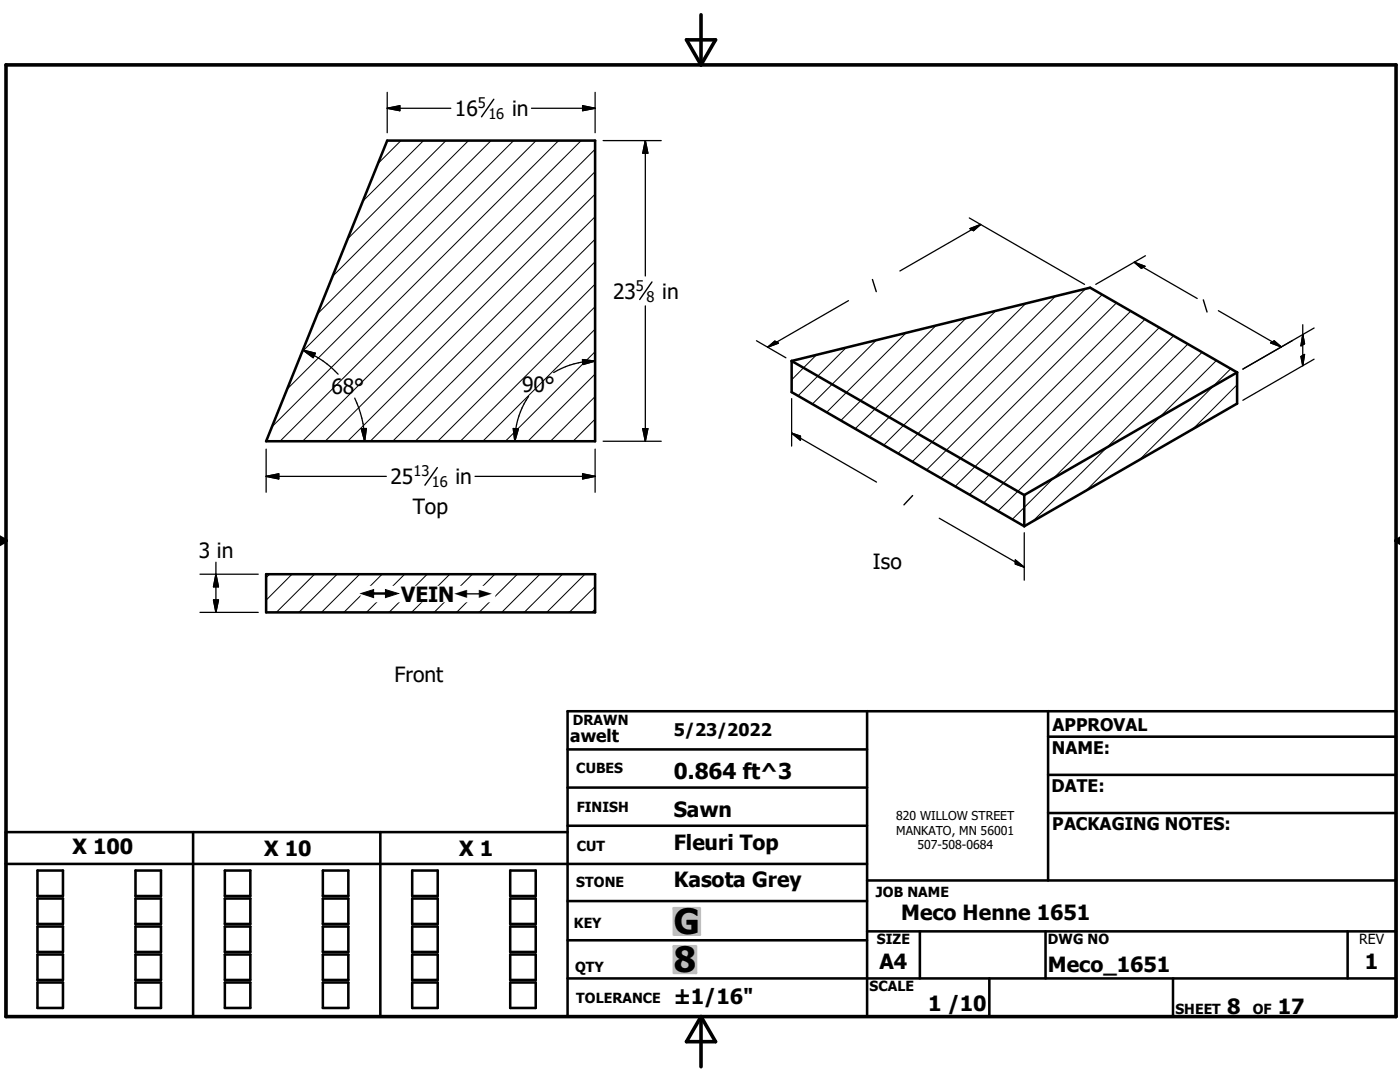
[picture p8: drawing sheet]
<svg xmlns="http://www.w3.org/2000/svg" width="279mm" height="216mm" viewBox="0 0 279 216" stroke-linecap="round" stroke-linejoin="round" font-family="sans-serif">
<g fill="none" stroke="#000" stroke-width=".51">
<path d="M77.3 28.1h41.5v59.9h-65.7zM158 72v6.2l46.4 26.8M158 72l46.4 26.8M158 72l59.6-14.6 29.3 16.9M246.9 74.3v6.2l-42.5 24.5M246.9 74.3l-42.5 24.5M204.4 98.8v6.2M53.1 114.6h65.7v7.6h-65.7zM113.3 149.5h59.7M113.3 157.2h59.7M173 141.9v61M209.2 147h69.4"/>
<path d="M209.2 154.6h69.4M209.2 141.9v33.8M1.2 172.4h171.8M7.5 173.7h5.1v5.1h-5.1zM7.5 179.3h5.1v5.1h-5.1zM27 173.7h5.1v5.1h-5.1zM27 179.3h5.1v5.1h-5.1zM38.5 166v36.9M44.9 173.7h5.1v5.1h-5.1zM44.9 179.3h5.1v5.1h-5.1zM64.4 173.7h5.1v5.1h-5.1zM64.4 179.3h5.1v5.1h-5.1z"/>
<path d="M75.9 166v36.9M82.3 173.7h5.1v5.1h-5.1zM82.3 179.3h5.1v5.1h-5.1zM101.8 173.7h5.1v5.1h-5.1zM101.8 179.3h5.1v5.1h-5.1zM113.3 166h-112.1v36.9h277.4v-61h-165.3v61M113.3 179.8h59.7M113.3 164.8h59.7M173 175.7h105.6M209.2 162.2h69.4M7.5 184.9h5.1v5.1h-5.1zM7.5 190.5h5.1v5h-5.1z"/>
<path d="M7.5 196h5.1v5.1h-5.1zM27 190.5h5.1v5h-5.1zM27 196h5.1v5.1h-5.1zM27 184.9h5.1v5.1h-5.1zM44.9 190.5h5.1v5h-5.1zM44.9 196h5.1v5.1h-5.1zM44.9 184.9h5.1v5.1h-5.1zM64.4 190.5h5.1v5h-5.1zM64.4 196h5.1v5.1h-5.1zM64.4 184.9h5.1v5.1h-5.1zM82.3 190.5h5.1v5h-5.1zM82.3 196h5.1v5.1h-5.1z"/>
<path d="M82.3 184.9h5.1v5.1h-5.1zM101.8 190.5h5.1v5h-5.1zM101.8 196h5.1v5.1h-5.1zM101.8 184.9h5.1v5.1h-5.1zM113.3 187.6h59.7M113.3 195.2h165.3M173 185.8h105.6M183.6 185.8v9.4M197.4 195.2v7.7M208.7 185.8v9.4M234.1 195.2v7.7M268.9 185.8v9.4"/>
</g>
<g fill="none" stroke="#000" stroke-width=".2">
<path d="M80 28.1l-4.6 4.5M84.5 28.1l-12.1 12M89 28.1l-19.6 19.6M93.5 28.1l-27.1 27M98 28.1l-34.7 34.6M102.5 28.1l-42.2 42.1M107 28.1l-49.7 49.6M111.5 28.1l-57.2 57.1M116 28.1l-60.1 59.9M118.8 38.7l-49.4 49.3M118.8 34.2l-53.9 53.8M118.8 29.8l-58.4 58.2"/>
<path d="M118.8 56.7l-31.4 31.3M118.8 52.2l-35.9 35.8M118.8 47.7l-40.4 40.3M118.8 43.2l-44.9 44.8M210.7 59.1l-31.5 31.4M216.6 57.6l-34.5 34.5M220 58.8l-35.1 35M118.8 79.1l-8.9 8.9M118.8 74.6l-13.4 13.4M118.8 70.2l-17.9 17.8M118.8 65.7l-22.4 22.3M118.8 61.2l-26.9 26.8"/>
<path d="M162.9 70.8l-4.9 5M168.9 69.3l-9.6 9.7M174.9 67.9l-12.8 12.7M180.8 66.4l-15.8 15.9M186.8 64.9l-19 19M192.8 63.5l-22.1 22.1M198.7 62l-25.2 25.2M204.7 60.5l-28.3 28.3M222.8 60.4l-35 35M225.7 62.1l-35.1 35M228.5 63.7l-35 35M231.4 65.3l-35.1 35"/>
<path d="M234.2 67l-35 35M237.1 68.6l-35.1 35M239.9 70.3l-33.8 33.7M242.8 71.9l-26.1 26M245.6 73.6l-18.2 18.2M246.9 76.8l-8.9 8.8M118.8 83.6l-4.4 4.4M53.8 114.6l-.7 .7M58.3 114.6l-5.2 5.2M62.8 114.6l-7.7 7.6M67.3 114.6l-7.6 7.6M71.8 114.6l-7.6 7.6"/>
<path d="M76.3 114.6l-7.7 7.6M80.8 114.6l-7.7 7.6M85.3 114.6l-7.7 7.6M89.8 114.6l-7.7 7.6M94.3 114.6l-7.7 7.6M98.7 114.6l-7.6 7.6M103.2 114.6l-7.6 7.6M107.8 114.6l-7.7 7.6M112.3 114.6l-7.7 7.6M116.7 114.6l-7.6 7.6M118.8 117l-5.2 5.2M118.8 121.5l-.7 .7"/>
</g>
<path d="M1.2 12.9h277.4v190h-277.4zM137 7.9h5.8l-2.9 5zM139.9 2.9v10M-.1 107.9h1.3M-.1 107.2l1.3 .7M1.2 107.9l-1.2 .7M278.6 107.9h.8M278.6 107.9l.8 .5M279.4 107.4l-.8 .5M139.9 202.9v10M139.9 202.9l2.9 5h-5.8z" fill="none" stroke="#000" stroke-width=".71"/>
<g fill="#c0c0c0" stroke="#c0c0c0" stroke-width=".51">
<path d="M134.5 188.8h4.4v5.3z"/>
<path d="M134.5 188.8l4.4 5.3h-4.4z"/>
<path d="M134.5 181.2h5.2v5.3z"/>
<path d="M134.5 181.2l5.2 5.3h-5.2z"/>
</g>
<g fill="none" stroke="#000" stroke-width=".25">
<path d="M77.3 18.4v8.1M118.8 18.4v8.1M77.3 21.6h12.7M77.3 21.6l2.5-.5v1zM106.1 21.6h12.7M116.3 21.1l2.5 .5-2.5 .5zM120.4 28.1h11.6M128.8 28.1v27M128.8 28.1l.5 2.5h-1zM169.3 60l-16.1 9.3M193.4 43.5l23 13.2M193.6 45.6l2.1-.8-1.4 1.2z"/>
<path d="M195.7 44.8l-16.1 9.3M226.4 52.3l12.5 7.3M226.4 52.3l2.1 .8-.7 .4zM228.6 51l-9.9 5.7M60.4 69.8a19.4 19.4 0 0 1 7.1 4.9M60.4 69.8l2.5 .7-.4 .9zM70.8 79.4l1.1 3a18.9 18.9 0 0 1 .9 5.6M105.5 79.1a15.9 15.9 0 0 0-2.8 8.9M116.2 71.7l2.6 .4-2.5 .6zM118.8 72.1a16 16 0 0 0-8.3 2.2M128.8 61v27M151 68l5.8 3.4"/>
<path d="M153.2 69.3l1.4-1.2 .7 .4zM158 79.5v9.5M243.2 62l12.5 7.2M253.6 68.4l.7-.4 1.4 1.2zM259.6 71.1l.7-.4-.3 2.3zM260 64.8v8.2M260 66.7l.3 1.9-.7 .4zM262.3 65.4l-14.3 8.3M262.3 71.7l-14.3 8.2M53.1 95.1h24M53.1 95.1l2.5-.6v1.1zM53.1 89.6v8.6"/>
<path d="M72.1 85.6l1-.1-.3 2.5zM94.8 95.1h24M102.4 85.5l1.1 .1-.8 2.4zM116.3 94.5l2.5 .6-2.5 .5zM118.8 89.6v8.6M120.4 88h11.6M128.3 85.5h1l-.5 2.5zM158 86.4l16.9 9.8M158 86.4l1.7 .6v.8zM39.9 114.6h11.6M42.6 119.7h1l-.5 2.5zM43.1 112.2v10"/>
<path d="M43.1 114.6l.5 2.5h-1zM187.4 103.4l17 9.8M202.6 111.7l1.8 1.5-1.8-.7zM204.4 106.3v9.5M39.9 122.2h11.6"/>
</g>
<g fill="#000" stroke="#000" stroke-width=".25">
<path d="M77.3 21.6l2.5-.5v1zM116.3 21.1l2.5 .5-2.5 .5zM128.8 28.1l.5 2.5h-1zM193.6 45.6l2.1-.8-1.4 1.2zM226.4 52.3l2.1 .8-.7 .4zM60.4 69.8l2.5 .7-.4 .9zM116.2 71.7l2.6 .4-2.5 .6zM153.2 69.3l1.4-1.2 .7 .4zM253.6 68.4l.7-.4 1.4 1.2zM259.6 71.1l.7-.4-.3 2.3zM260 66.7l.3 1.9-.7 .4zM53.1 95.1l2.5-.6v1.1z"/>
<path d="M72.1 85.6l1-.1-.3 2.5zM102.4 85.5l1.1 .1-.8 2.4zM116.3 94.5l2.5 .6-2.5 .5zM128.3 85.5h1l-.5 2.5zM158 86.4l1.7 .6v.8zM42.6 119.7h1l-.5 2.5zM43.1 114.6l.5 2.5h-1zM202.6 111.7l1.8 1.5-1.8-.7z"/>
</g>
<path d="M98.5 19.8l-2.4 3.5M130.1 56.3l-2.4 3.5M174.1 55.8l.8 2.4M240.2 59.8l.7 2.5M87.3 93.3l-2.5 3.5M182.1 98.9l-1.7 1.8" fill="none" stroke="#000" stroke-width=".28"/>
<g fill="#fff" stroke="#fff" stroke-width=".25">
<path d="M72.1 117h26.6v3.1z"/>
<path d="M72.1 117l26.6 3.1h-26.6z"/>
</g>
<g font-size="7">
<text x="134.5" y="186.4">G</text>
<text x="134.5" y="194">8</text>
</g>
<text font-size="4.4" x="134.5" y="155.5">0.864 ft^3</text>
<g font-size="4.2">
<text x="90.8" y="23.1">16</text>
<text x="102.2" y="23.1">in</text>
<text x="122.3" y="59.6">23</text>
<text x="132.2" y="59.6">in</text>
<text x="66.1" y="78.6">68°</text>
<text x="104.2" y="78.3">90°</text>
<text x="77.9" y="96.6">25</text>
<text x="90.9" y="96.6">in</text>
<text x="82.4" y="102.5">Top</text>
<text x="39.7" y="111.3">3 in</text>
<text x="174.2" y="113.5">Iso</text>
<text x="80.1" y="120.1">VEIN</text>
<text x="78.7" y="136.1">Front</text>
<text x="134.4" y="163.1">Sawn</text>
<text x="14.5" y="170.5">X 100</text>
<text x="52.7" y="170.9">X 10</text>
<text x="91.7" y="170.9">X 1</text>
<text x="134.4" y="169.5">Fleuri Top</text>
<text x="134.4" y="176.9">Kasota Grey</text>
<text x="179.9" y="183.6">Meco Henne 1651</text>
<text x="175.5" y="193.3">A4</text>
<text x="209.1" y="194">Meco_1651</text>
<text x="272.4" y="193.3">1</text>
<text x="134.4" y="200.3">±1/16&quot;</text>
<text x="185.2" y="201.7">1 /10</text>
<text x="244.9" y="202.3">8</text>
<text x="255" y="202.3">17</text>
</g>
<g font-size="3.5">
<text x="113.8" y="148">awelt</text>
<text x="134.5" y="146.9">5/23/2022</text>
<text x="210.1" y="145.8">APPROVAL</text>
<text x="209.9" y="150.4">NAME:</text>
<text x="209.8" y="158.1">DATE:</text>
<text x="210" y="165.6">PACKAGING NOTES:</text>
</g>
<g font-size="3.3">
<text x="72.1" y="120.1">#</text>
<text x="90.7" y="120.1">#</text>
</g>
<g font-size="2.9">
<text x="95.4" y="21.5">5</text>
<text x="97.5" y="23.7">16</text>
<text x="126.9" y="58">5</text>
<text x="129" y="60.2">8</text>
<text x="82.5" y="95">13</text>
<text x="86.2" y="97.2">16</text>
</g>
<g font-size="2.8">
<text x="114.3" y="144.6">DRAWN</text>
<text x="115" y="154.3">CUBES</text>
<text x="115.1" y="162">FINISH</text>
<text x="115.1" y="169.8">CUT</text>
<text x="115" y="177.1">STONE</text>
<text x="174.8" y="178.9">JOB NAME</text>
<text x="114.6" y="185.3">KEY</text>
<text x="175" y="188.4">SIZE</text>
<text x="209.1" y="188.4">DWG NO</text>
<text x="271.3" y="188.4">REV</text>
<text x="114.8" y="193.9">QTY</text>
<text x="173.5" y="197.8">SCALE</text>
<text x="115" y="200.2">TOLERANCE</text>
<text x="234.6" y="202.3">SHEET</text>
<text x="250" y="202.3">OF</text>
</g>
<g font-size="2.4">
<text x="178.9" y="163.6">820 WILLOW STREET</text>
<text x="178.9" y="166.5">MANKATO, MN 56001</text>
<text x="183.1" y="169.5">507-508-0684</text>
</g>
</svg>
